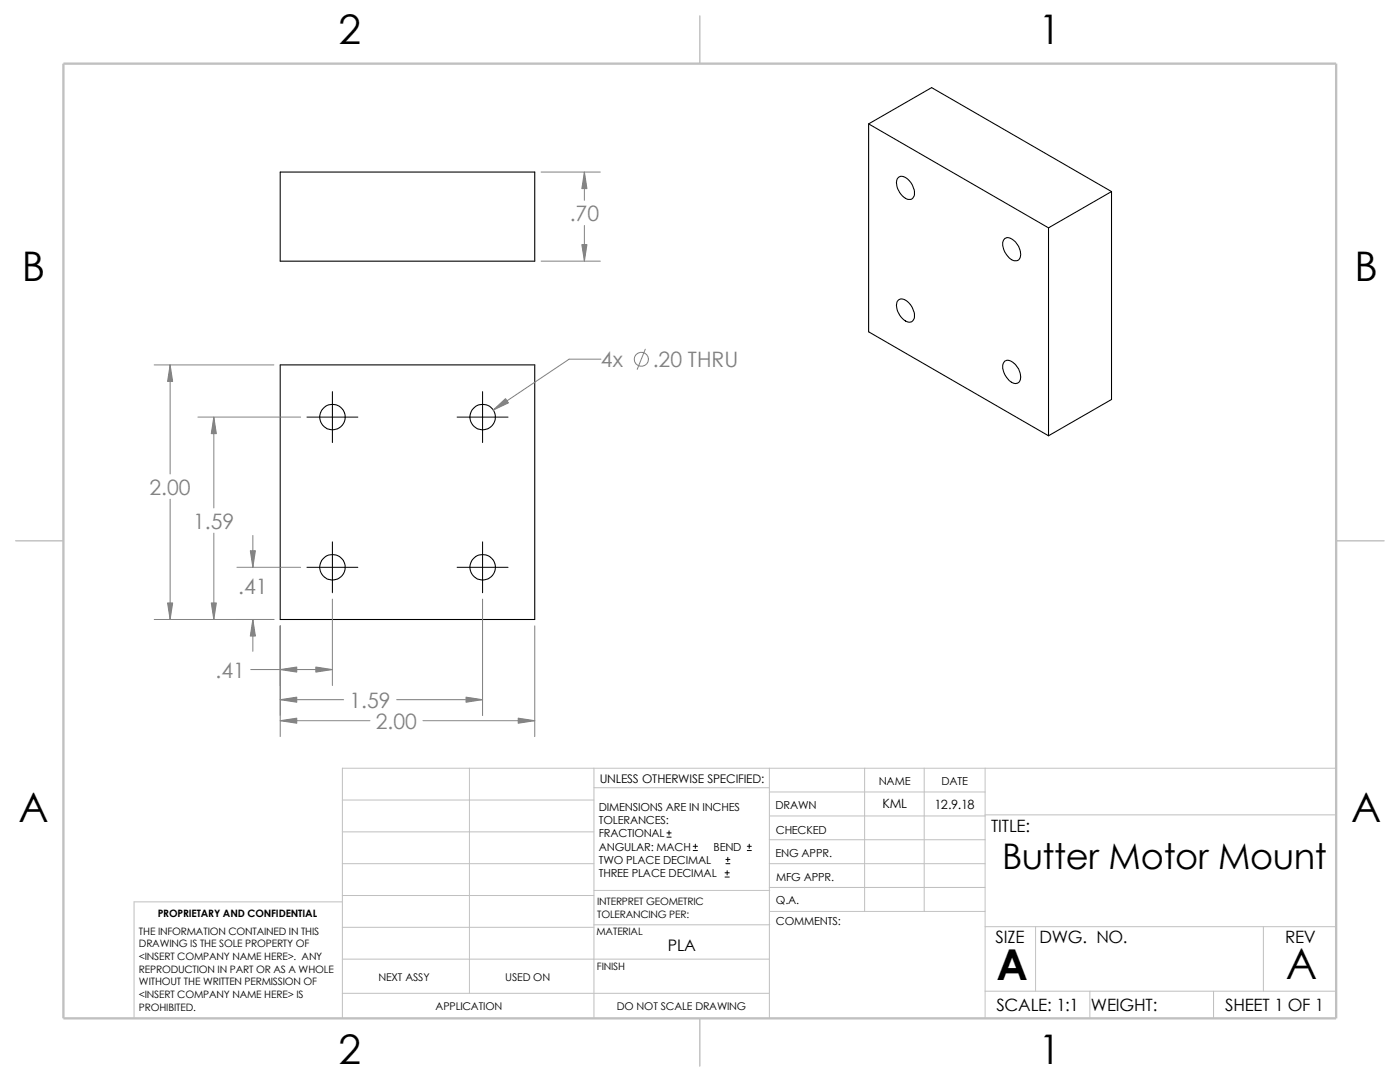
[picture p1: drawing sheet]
<svg xmlns="http://www.w3.org/2000/svg" width="279mm" height="216mm" viewBox="0 0 279 216" stroke-linecap="round" stroke-linejoin="round" font-family="sans-serif">
<g fill="none" stroke="#c0c0c0" stroke-width=".2">
<path d="M68.3 159.6h50.2M93.7 153.3v44.9M118.5 153.3v49.9M118.5 157.2h35M153.5 153.3v49.9M153.5 158h43.1M172.6 153.3v28.6M184.4 153.3v28.6M196.6 153.3v49.9M266.7 153.3h-198.4v49.9M68.3 180h-41.5v23.2M68.3 178.7h50.2"/>
<path d="M68.3 172.3h50.2M68.3 166h50.2M118.5 177.7h35.1M153.5 177.1h43.1M153.5 162.8h43.1M153.5 167.6h43.1M153.5 172.3h43.1M196.6 162.6h70.1M68.3 191.4h85.2M68.3 198.2h85.2M68.3 185h50.2M118.5 184.5h35.1"/>
<path d="M153.6 181.9h43M196.6 197.8h70.1M196.6 184.9h70.1M206.7 184.9v12.9M217.5 197.8v5.4M242.2 197.8v5.4M252.1 184.9v12.9"/>
</g>
<path d="M139.7 3.2v9.5M3.1 107.9h9.6M266.7 107.9h9.5M139.7 203.2v9.5" fill="none" stroke="#c0c0c0" stroke-width=".21"/>
<path d="M12.7 12.7h254v190.5h-254z" fill="none" stroke="#c0c0c0" stroke-width=".47"/>
<g fill="none" stroke="#000" stroke-width=".21">
<path d="M55.9 34.3h50.8v17.8h-50.8zM173.4 24.7l35.9 20.8M173.4 24.7l12.5-7.2 35.9 20.7M173.4 24.7v41.5l35.9 20.8M179.4 35.3a1.89 1.89 0 0 1 2.3 1 2.81 2.81 0 0 1 .5 3.2 1.37 1.37 0 0 1-2-.3 3.2 3.2 0 0 1-1-3.7zM221.8 38.2v41.5l-12.5 7.3M221.8 38.2l-12.5 7.3M179.2 60a1.51 1.51 0 0 1 2.2 .5 2.91 2.91 0 0 1 .8 3.5 1.29 1.29 0 0 1-2-.3 3.2 3.2 0 0 1-1-3.7zM200.5 47.6a1.89 1.89 0 0 1 2.4 1 2.69 2.69 0 0 1 .4 3.3 1.78 1.78 0 0 1-2.3-1 3.2 3.2 0 0 1-.7-3zM209.3 45.5v41.5M55.9 72.8h50.8v50.8h-50.8zM200.5 72.1a1.89 1.89 0 0 1 2.4 .9 2.69 2.69 0 0 1 .4 3.3 1.78 1.78 0 0 1-2.3-.9 2.6 2.6 0 0 1-.5-3.3z"/>
<circle cx="66.3" cy="83.2" r="2.54"/>
<circle cx="96.3" cy="83.2" r="2.54"/>
<circle cx="66.3" cy="113.2" r="2.54"/>
<circle cx="96.3" cy="113.2" r="2.54"/>
</g>
<g fill="none" stroke="#808080" stroke-width=".2">
<path d="M108 34.3h11.8M116.6 34.3v5.7M108 52.1h11.8M116.6 45v7.1M30.8 72.8h23.9M34 72.8v21.8M119.9 71.7h-6.3l-15.2 10.1M128.8 69.7l-1.6 4M34 99.6v24M39.5 83.2h20.5M42.7 83.2v18.1M42.7 106.4v17.2"/>
<path d="M47.3 113.2h12.7M50.5 106.8v6.4M66.3 119.5v17.3M96.3 119.5v23.3M30.8 123.6h23.9M50 133.6h16.3M50.5 123.6v6.4M55.9 139.6h12.7M55.9 124.9v22.1M79.2 139.6h17.1M106.7 124.9v22.1M55.9 143.8h17.9"/>
<path d="M84.4 143.8h22.3"/>
<circle cx="128" cy="71.7" r="1.4"/>
</g>
<g fill="#808080" stroke="#808080" stroke-width=".2">
<path d="M116.1 48.8h1l-.5 3.3z"/>
<path d="M116.6 34.3l.5 3.3h-1z"/>
<path d="M93 139.1l3.3 .5-3.3 .5z"/>
<path d="M55.9 133.6l3.3-.5v1z"/>
<path d="M55.9 139.6l3.3-.5v1z"/>
<path d="M50.5 123.6l.5 3.3h-1z"/>
<path d="M42.7 83.2l.5 3.3h-1z"/>
<path d="M50 109.9h1l-.5 3.3z"/>
<path d="M55.9 143.8l3.3-.5v1z"/>
<path d="M103.4 143.3l3.3 .5-3.3 .5z"/>
<path d="M34 72.8l.5 3.3h-1.1z"/>
<path d="M33.4 120.3h1.1l-.5 3.3z"/>
<path d="M63 133.1l3.3 .5-3.3 .5z"/>
<path d="M42.2 120.3h1l-.5 3.3z"/>
<path d="M98.4 81.8l2.5-2.3 .6 .9z"/>
</g>
<g fill="none" stroke="#000" stroke-width=".2">
<path d="M66.3 78.1v10.2M96.3 78.1v10.2M61.3 83.2h10.1M91.2 83.2h10.2M61.3 113.2h10.1M66.3 108.1v10.2M91.2 113.2h10.2M96.3 108.1v10.2M133.1 167h.8M133.1 166.2h.8M133.5 165.8v.8M138.3 169.7h.9"/>
<path d="M138.3 168.9h.9M138.8 168.4v.9M144.7 175h.8M144.7 174.2h.8M144.9 172.3h.8M144.9 171.5h.8M145.1 173.7v.9M145.2 171.1v.8M149.1 169.7h.8M149.1 168.9h.8M149.5 168.4v.9"/>
</g>
<g font-size="8.5">
<text x="198.8" y="195.5">A</text>
<text x="256.6" y="195.3">A</text>
</g>
<g font-size="8.1">
<text x="67.6" y="8.8">2</text>
<text x="207.3" y="8.8">1</text>
<text x="4.4" y="56.1">B</text>
<text x="270.3" y="56.1">B</text>
<text x="3.7" y="164.1">A</text>
<text x="269.6" y="164.1">A</text>
<text x="67.6" y="212.3">2</text>
<text x="207.3" y="212.3">1</text>
</g>
<text font-size="7" x="200" y="173.4">Butter Motor Mount</text>
<g font-size="4.2" fill="#808080">
<text x="113.7" y="44.2">.70</text>
<text x="119.9" y="73.3">4x</text>
<text x="130.3" y="73.3">.20 THRU</text>
<text x="29.8" y="98.8">2.00</text>
<text x="38.6" y="105.5">1.59</text>
<text x="47.5" y="118.6">.41</text>
<text x="43" y="135.3">.41</text>
<text x="69.8" y="141.3">1.59</text>
<text x="75" y="145.5">2.00</text>
</g>
<g font-size="3.4">
<text x="197.8" y="166">TITLE:</text>
<text x="198.7" y="188.1">SIZE</text>
<text x="207.5" y="188.1">DWG. NO.</text>
<text x="256.5" y="188.2">REV</text>
<text x="198.8" y="201.7">SCALE: 1:1</text>
<text x="217.7" y="201.8">WEIGHT:</text>
<text x="244.5" y="201.7">SHEET 1 OF 1</text>
</g>
<text font-size="3.2" x="133.3" y="189.8">PLA</text>
<g font-size="2.5">
<text x="176.1" y="161.3">KML</text>
<text x="186.5" y="161.4">12.9.18</text>
</g>
<text font-size="2.4" x="119.7" y="156.2">UNLESS OTHERWISE SPECIFIED:</text>
<g font-size="2.2">
<text x="119.5" y="161.8">DIMENSIONS ARE IN INCHES</text>
<text x="154.8" y="161.5">DRAWN</text>
<text x="175.4" y="156.7">NAME</text>
<text x="187.9" y="156.7">DATE</text>
<text x="119.5" y="164.4">TOLERANCES:</text>
<text x="119.5" y="167.1">FRACTIONAL</text>
<text x="154.8" y="166.3">CHECKED</text>
<text x="119.5" y="172.4">TWO PLACE DECIMAL</text>
<text x="119.5" y="169.8">ANGULAR: MACH</text>
<text x="142.4" y="169.8">BEND</text>
<text x="154.8" y="171">ENG APPR.</text>
<text x="119.5" y="175">THREE PLACE DECIMAL</text>
<text x="154.9" y="175.7">MFG APPR.</text>
<text x="154.9" y="184.7">COMMENTS:</text>
<text x="154.9" y="180.5">Q.A.</text>
</g>
<g font-size="2.1">
<text x="75.5" y="195.7">NEXT ASSY</text>
<text x="100.8" y="195.7">USED ON</text>
<text x="86.9" y="201.5">APPLICATION</text>
<text x="123.1" y="201.6">DO NOT SCALE DRAWING</text>
</g>
<g font-size="2">
<text x="31.5" y="183">PROPRIETARY AND CONFIDENTIAL</text>
<text x="119.2" y="180.6">INTERPRET GEOMETRIC</text>
<text x="119.2" y="183.1">TOLERANCING PER:</text>
<text x="27.7" y="186.5">THE INFORMATION CONTAINED IN THIS</text>
<text x="27.7" y="189.1">DRAWING IS THE SOLE PROPERTY OF</text>
<text x="27.7" y="191.6">&lt;INSERT COMPANY NAME HERE&gt;. ANY</text>
<text x="119" y="186.6">MATERIAL</text>
<text x="27.7" y="194.1">REPRODUCTION IN PART OR AS A WHOLE</text>
<text x="27.7" y="196.6">WITHOUT THE WRITTEN PERMISSION OF</text>
<text x="119.1" y="193.5">FINISH</text>
<text x="27.7" y="199.1">&lt;INSERT COMPANY NAME HERE&gt; IS</text>
<text x="27.7" y="201.7">PROHIBITED.</text>
</g>
</svg>
